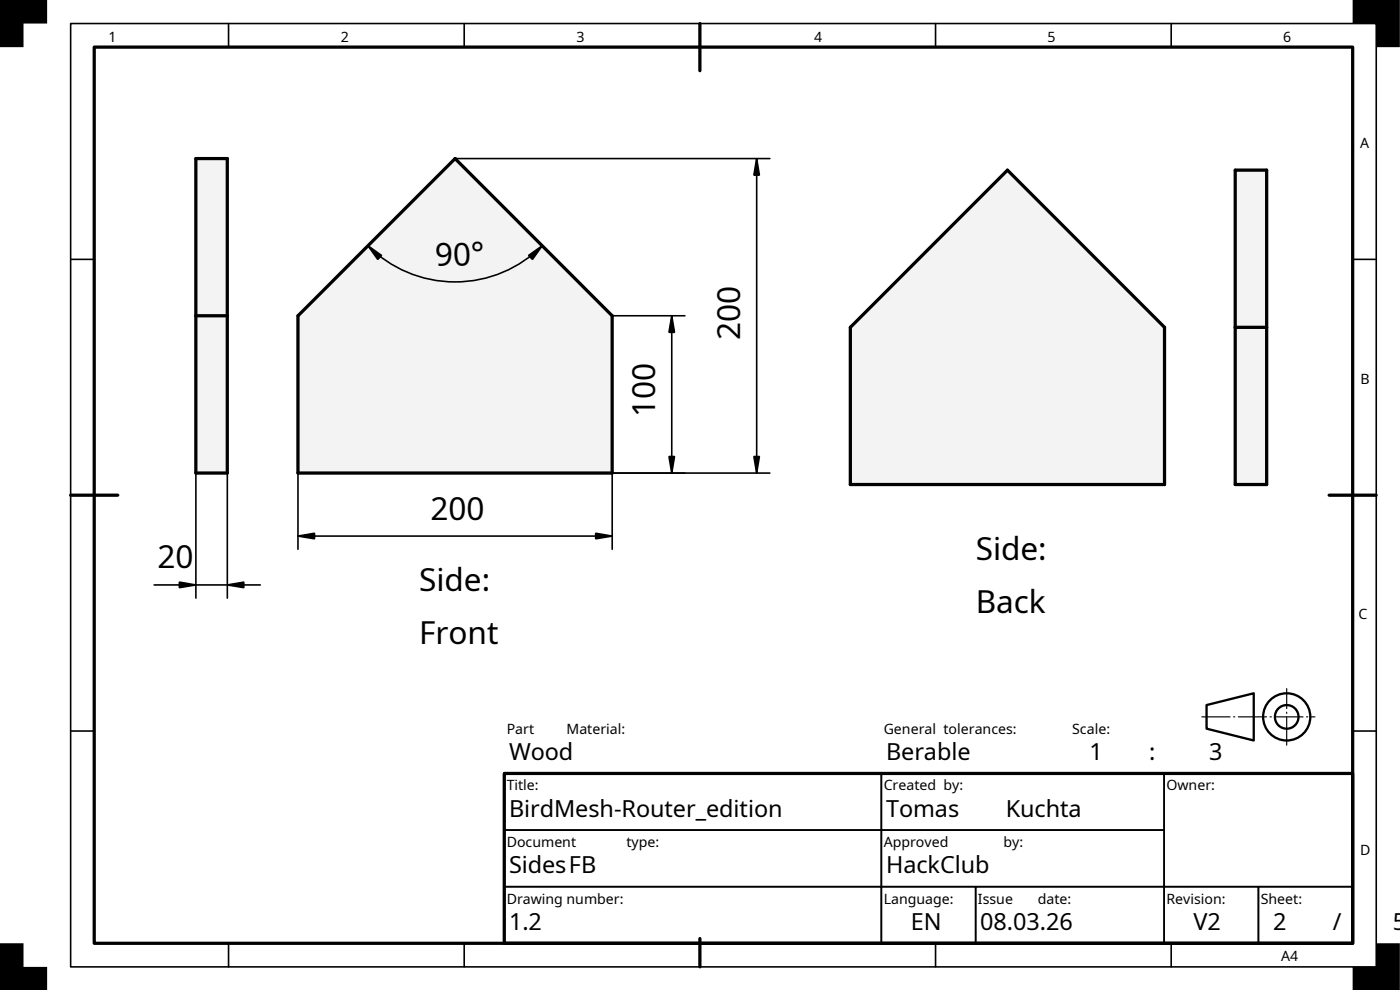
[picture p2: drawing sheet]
<svg xmlns="http://www.w3.org/2000/svg" width="297mm" height="210mm" viewBox="0 0 297 210" stroke-linecap="round" stroke-linejoin="round" font-family="sans-serif">
<path d="M20 10h267v190h-267zM148.5 5v10M15 105h10M282 105h10M107 164h180v36h-180zM148.5 199v6" fill="none" stroke="#000" stroke-width=".69"/>
<g fill="none" stroke="#000" stroke-width=".34">
<path d="M15 5h277v200h-277zM48.5 5v5M98.5 5v5M198.5 5v5M248.5 5v5M15 55h5M287 55h5M15 155h5M287 155h5M107 164h80v12h-80zM107 176h80v12h-80zM187 176h60v12h-60z"/>
<path d="M187 164h60v12h-60zM247 164h40v24h-40zM48.5 200v5M98.5 200v5M107 188h80v12h-80zM187 188h20v12h-20zM198.5 200v5M207 188h40v12h-40zM247 188h20v12h-20zM248.5 200v5M267 188h20v12h-20z"/>
</g>
<g fill="#000">
<path d="M0 0h10v5h-5v5h-5z" fill-rule="evenodd"/>
<path d="M287 0h10v10h-5v-5h-5z" fill-rule="evenodd"/>
<path d="M0 200h5v5h5v4.9h-10z" fill-rule="evenodd"/>
<path d="M292 200h5v9.9h-10v-4.9h5z" fill-rule="evenodd"/>
</g>
<g fill="none" stroke="#000" stroke-width=".49">
<path d="M256 149.5l10-2.5v10l-10-2.5z"/>
<circle cx="273" cy="152" r="5"/>
<circle cx="273" cy="152" r="2.51"/>
</g>
<path d="M255 152h24M273 158v-12" fill="none" stroke="#000" stroke-width=".24" stroke-dasharray="6 .7 .3 .7"/>
<path d="M96.5 67h.1" fill="none" stroke="#000" stroke-width=".21"/>
<path d="M63.2 67l33.3-33.4 33.4 33.4v33.3h-66.7z" fill-rule="evenodd" fill="#f1f3f5"/>
<path d="M96.5 33.6l33.4 33.4v33.3h-66.7v-33.3z" fill="none" stroke="#000" stroke-width=".69"/>
<g fill="none" stroke="#000" stroke-width=".34">
<path d="M96.5 33.6h66.8M160.5 33.6l.6 3.5h-1.1zM160.5 33.6v66.7M78.1 52.1l2.9 2.1-.9 .8zM78.1 52.1a26.1 26.1 0 0 0 36.9 0M80 50.1l-16.8 16.9M112.1 54.2l2.9-2.1-2 2.9zM113.1 50.1l16.8 16.9h15.4M142.5 67l.6 3.5h-1.2zM142.5 67v33.3M141.9 96.8h1.2l-.6 3.5zM160 96.8h1.1l-.6 3.5z"/>
<path d="M63.2 113.7l3.5-.6v1.1zM63.2 113.7h66.7M63.2 100.3v16.2M126.4 113.1l3.5 .6-3.5 .5zM163.3 100.3h-33.4v16.2"/>
</g>
<path d="M160.5 33.6l.6 3.5h-1.1zM78.1 52.1l2.9 2.1-.9 .8zM112.1 54.2l2.9-2.1-2 2.9zM142.5 67l.6 3.5h-1.2zM63.2 113.7l3.5-.6v1.1zM126.4 113.1l3.5 .6-3.5 .5zM141.9 96.8h1.2l-.6 3.5zM160 96.8h1.1l-.6 3.5z" fill="#000"/>
<g fill="#f1f3f5">
<path d="M41.6 33.6h6.6v66.7h-6.6z" fill-rule="evenodd"/>
<path d="M41.6 67h6.6v33.3h-6.6z" fill-rule="evenodd"/>
<path d="M41.6 33.6h6.6v33.4h-6.6z" fill-rule="evenodd"/>
</g>
<path d="M41.6 33.6h6.6v66.7h-6.6zM41.6 67h6.6" fill="none" stroke="#000" stroke-width=".69"/>
<path d="M41.6 100.3v26.5M48.2 100.3v26.5M32.7 124h22.5M38 123.4l3.6 .6-3.6 .6zM48.2 124l3.5-.6v1.2z" fill="none" stroke="#000" stroke-width=".34"/>
<path d="M38 123.4l3.6 .6-3.6 .6zM48.2 124l3.5-.6v1.2z" fill="#000"/>
<path d="M213.7 69.4h.1" fill="none" stroke="#000" stroke-width=".21"/>
<path d="M180.4 69.4l33.3-33.3 33.4 33.3v33.3h-66.7z" fill-rule="evenodd" fill="#f1f3f5"/>
<path d="M180.4 69.4v33.3h66.7v-33.3M180.4 69.4l33.3-33.3 33.4 33.3" fill="none" stroke="#000" stroke-width=".69"/>
<g fill="#f1f3f5">
<path d="M262.1 36.1h6.6v66.6h-6.6z" fill-rule="evenodd"/>
<path d="M262.1 69.4h6.6v33.3h-6.6z" fill-rule="evenodd"/>
<path d="M262.1 36.1h6.6v33.3h-6.6z" fill-rule="evenodd"/>
</g>
<path d="M262.1 36.1h6.6v66.6h-6.6zM262.1 69.4h6.6" fill="none" stroke="#000" stroke-width=".69"/>
<g font-size="6.7">
<text x="92.4" y="56.5" transform="rotate(-2 92.4 56.5)">90°</text>
<text x="157" y="72.2" transform="rotate(-90 157 72.2)">200</text>
<text x="139" y="88.5" transform="rotate(-90 139 88.5)">100</text>
<text x="91.3" y="110.2">200</text>
<text x="207" y="118.8">Side:</text>
<text x="33.4" y="120.5">20</text>
<text x="88.9" y="125.2">Side:</text>
<text x="207" y="130">Back</text>
<text x="88.9" y="136.4">Front</text>
</g>
<g font-size="5">
<text x="108" y="161.1">Wood</text>
<text x="188" y="161.1">Berable</text>
<text x="231.1" y="161.1">1</text>
<text x="243.8" y="161.1">:</text>
<text x="256.5" y="161.1">3</text>
<text x="108" y="173.1">BirdMesh-Router_edition</text>
<text x="188" y="173.1">Tomas</text>
<text x="213.4" y="173.1">Kuchta</text>
<text x="108" y="185.1">SidesFB</text>
<text x="188" y="185.1">HackClub</text>
<text x="108" y="197.1">1.2</text>
<text x="193.2" y="197.1">EN</text>
<text x="208" y="197.1">08.03.26</text>
<text x="253.2" y="197.1">V2</text>
<text x="270.1" y="197.1">2</text>
<text x="282.8" y="197.1">/</text>
<text x="295.5" y="197.1">5</text>
</g>
<g font-size="3">
<text x="23" y="8.8">1</text>
<text x="72.3" y="8.8">2</text>
<text x="122.3" y="8.8">3</text>
<text x="172.7" y="8.8">4</text>
<text x="222.3" y="8.8">5</text>
<text x="272.3" y="8.8">6</text>
<text x="288.6" y="31.3">A</text>
<text x="288.6" y="81.3">B</text>
<text x="288.3" y="131.3">C</text>
<text x="107.5" y="155.6">Part</text>
<text x="120.2" y="155.6">Material:</text>
<text x="187.5" y="155.6">General tolerances:</text>
<text x="227.5" y="155.6">Scale:</text>
<text x="107.5" y="167.6">Title:</text>
<text x="187.5" y="167.6">Created by:</text>
<text x="247.5" y="167.6">Owner:</text>
<text x="107.5" y="179.6">Document</text>
<text x="132.9" y="179.6">type:</text>
<text x="187.5" y="179.6">Approved</text>
<text x="212.9" y="179.6">by:</text>
<text x="288.6" y="181.3">D</text>
<text x="107.5" y="191.6">Drawing number:</text>
<text x="187.5" y="191.6">Language:</text>
<text x="207.5" y="191.6">Issue</text>
<text x="220.2" y="191.6">date:</text>
<text x="247.5" y="191.6">Revision:</text>
<text x="267.5" y="191.6">Sheet:</text>
<text x="271.8" y="203.8">A4</text>
</g>
</svg>
